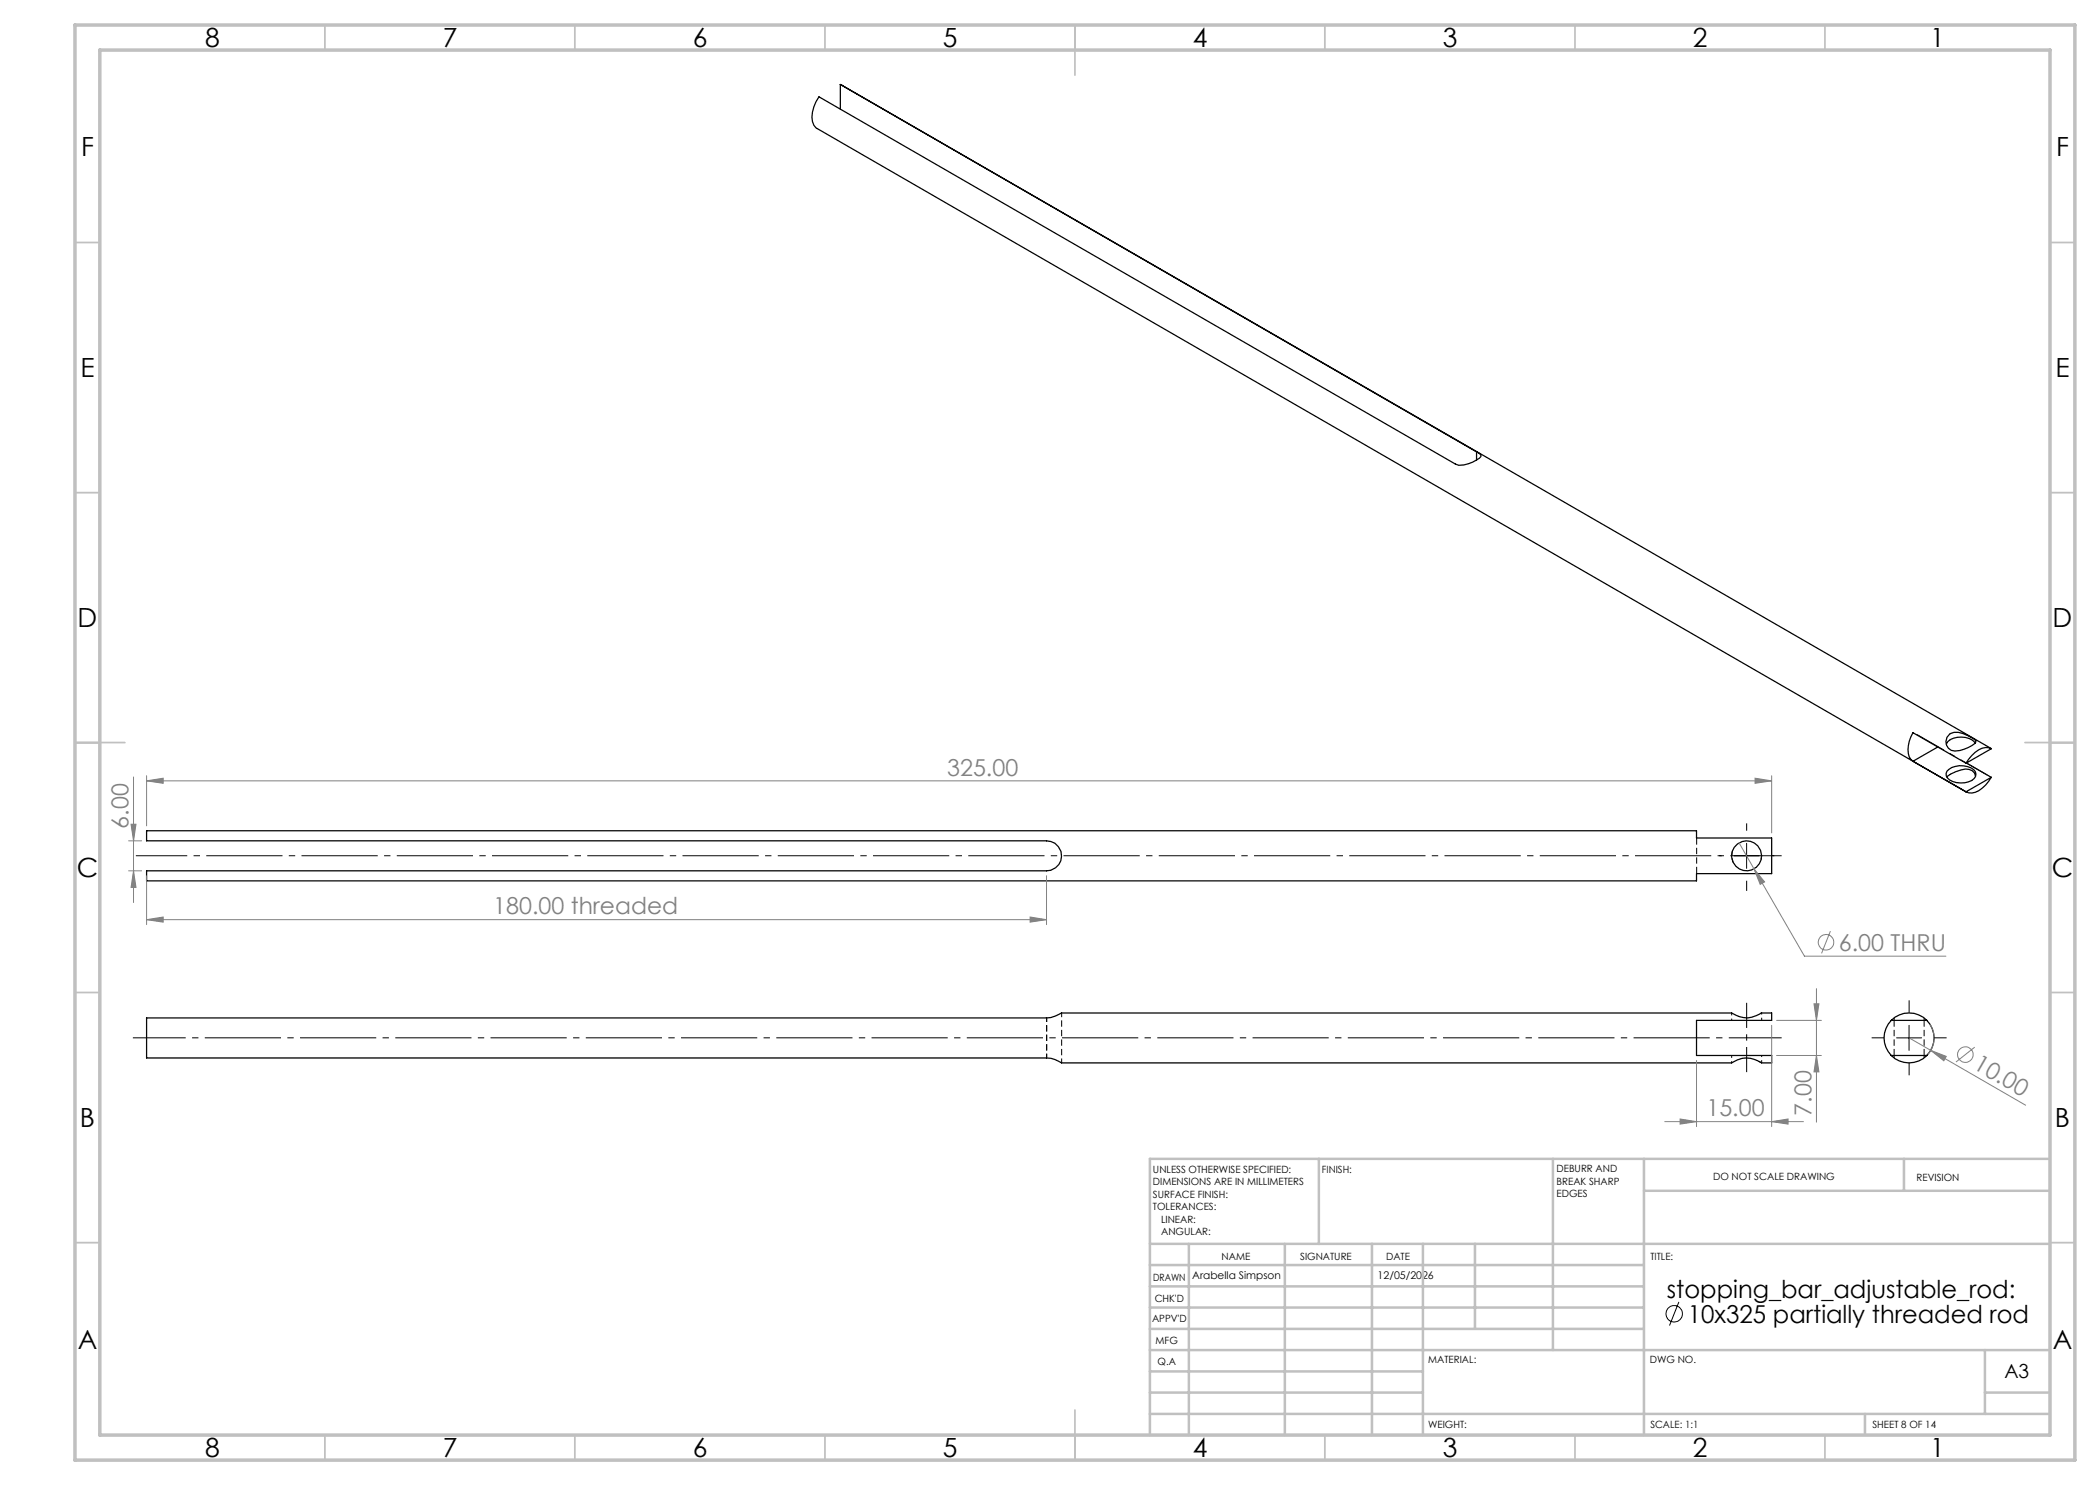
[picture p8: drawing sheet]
<svg xmlns="http://www.w3.org/2000/svg" width="420mm" height="297mm" viewBox="0 0 420 297" stroke-linecap="round" stroke-linejoin="round" font-family="sans-serif">
<path d="M352.1 202.7l.2-.1M378.8 211.1v-7M378.8 203.5v.6M378.8 211.1v.5M384.8 211.1v-7M384.8 204.1v-.5M384.8 211.6v-.5" fill="none" stroke="#000" stroke-width=".2" stroke-dasharray="1.3 .6" stroke-linecap="butt"/>
<path d="M352.3 212.6l-.6-.4" fill="none" stroke="#000" stroke-width=".2" stroke-dasharray="1.3 .6" stroke-dashoffset=".3" stroke-linecap="butt"/>
<path d="M346.5 170.2a3 3 0 0 0 .1 2.3M352.2 171.9l.1-.8M209.3 211.6v-8M212.3 212.6v-10" fill="none" stroke="#000" stroke-width=".2" stroke-dasharray="1.3 .6" stroke-dashoffset=".4" stroke-linecap="butt"/>
<path d="M346.3 211.1v1.5M352.3 212.6v-1.5" fill="none" stroke="#000" stroke-width=".2" stroke-dasharray="1.3 .6" stroke-dashoffset=".7" stroke-linecap="butt"/>
<path d="M346.3 202.6v1.5M352.3 204.1v-1.5" fill="none" stroke="#000" stroke-width=".2" stroke-dasharray="1.3 .6" stroke-dashoffset=".8" stroke-linecap="butt"/>
<g fill="none" stroke="#000" stroke-width=".25">
<path d="M168.1 16.9l230.2 132.8M168.1 16.9l127.2 73.5M168.1 16.9v4.9M295.3 90.4l.9 .6v.3a6.5 6.5 0 0 1-4.5 1.8l-.6-.3-127.3-73.4a5.9 5.9 0 0 0-1 5.6l.4 .6 230 132.8M295.3 90.4v1.6M382.6 152.3a3.5 3.5 0 0 1-.8-4l.8-1.8 10.6 6.1M382.6 152.3l10.6 6.1M387.6 149.4l-5 2.9M389.4 154.2a4.1 4.1 0 0 1 5.7 .1 1.33 1.33 0 0 1-.8 1.8 4.4 4.4 0 0 1-4.8-.5l-.2-.4-.1-.5zM389.9 146.8a2.71 2.71 0 0 1 2.7-.1l1 .4a2.27 2.27 0 0 1 1.6 1.3 5.7 5.7 0 0 1-5 1.7 1.93 1.93 0 0 1-.3-3.3zM393.3 152.6l5 2.9M394.4 151.1a3.3 3.3 0 0 1 3.9-1.3l-5.1 2.8z"/>
<path d="M395 148.6a4 4 0 0 0-5.4-.3l-.3 .5M395.1 155.2a1.7 1.7 0 0 0-2-1.4l-1.9 .5-1 .5-.8 .6M398.3 155.5a5.9 5.9 0 0 1-3.9 3.1l-1.2-.2M398.3 155.5l-5.1 2.9M29.3 166.2h310v1.4h15v7.1h-15v1.5h-310v-2h180a3 3 0 0 0 3-3 3 3 0 0 0-3-3h-180zM29.3 203.6h180a6.4 6.4 0 0 0 3-1h134a5 5 0 0 0 6 0h2v1.5h-15v7h15v1.5a4.6 4.6 0 0 1-3.5-.7 4.8 4.8 0 0 0-4.5 .7l-134.1-.1a5.5 5.5 0 0 0-2.9-.9h-180zM378.2 204.1a5 5 0 0 1 7.2 0M378.2 211.1a5 5 0 0 0 7.2 0M378.2 204.1a5 5 0 0 0 0 7M378.2 204.1h7.2M378.2 211.1h7.2M385.4 204.1a5 5 0 0 1 0 7"/>
<circle cx="349.3" cy="171.2" r="3"/>
</g>
<path d="M339.3 167.6v7.1" fill="none" stroke="#000" stroke-width=".2" stroke-dasharray="1.3 .6" stroke-dashoffset="-.1" stroke-linecap="butt"/>
<g fill="none" stroke="#808080" stroke-width=".2">
<path d="M26.7 155.4v25.1M29.3 156.2l3.3-.6v1.1zM29.3 155.1v10.1M29.3 156.2h325M351 155.6l3.3 .6-3.3 .5zM354.3 155.1v11.5M25.7 168.2h2.6M25.7 174.2h2.6M26.2 164.8h1l-.5 3.4zM26.7 174.2l.5 3.3h-1zM29.3 175.2v9.7M209.3 175.2v9.7"/>
<path d="M347.8 168.6l13.1 22.6h28.3M350.8 173.8l2.1 2.6-.9 .5zM29.3 183.9l3.3-.5v1zM29.3 183.9h180M206 183.4l3.3 .5-3.3 .5zM363.3 197.7v26.7M366.1 186.2l-1.8 4.5M339.3 212.1v13.2M354.3 205.1v20.2M355.3 204.1h9M355.3 211.1h9M362.8 200.8h1l-.5 3.3z"/>
<path d="M363.3 211.1l.5 3.3h-1zM381.8 207.6l23.3 13.4M386 204.9a5 5 0 0 1-.4 6M386.2 210.1l3.1 1.2-.5 .9zM394.9 209.4l-3.7 3M333 224.3h27.7M336 223.8l3.3 .5-3.3 .5zM354.3 224.3l3.3-.5v1z"/>
<circle cx="365.2" cy="188.5" r="1.56"/>
<circle cx="393.1" cy="210.9" r="1.56"/>
</g>
<g fill="none" stroke="#000" stroke-width=".2">
<path d="M346.8 171.2h5M349.3 168.7v5M379.3 207.6h5M381.8 205.1v5M335.8 260.4l-1.9 4.7"/>
<circle cx="334.8" cy="262.8" r="1.65"/>
</g>
<path d="M26.6 207.6h329.7" fill="none" stroke="#000" stroke-width=".2" stroke-dasharray="15.2 1.3 1.3 1.3" stroke-dashoffset="4.7" stroke-linecap="butt"/>
<path d="M349.3 214.4v-13.8" fill="none" stroke="#000" stroke-width=".2" stroke-dasharray="15.2 1.3 1.3 1.3" stroke-dashoffset="10.2" stroke-linecap="butt"/>
<path d="M344.3 171.1h-.5M349.3 166.1v-1.4M349.3 176.1v2.1M354.3 171.1h.6M376.8 207.6h-2.5M381.8 202.6v-2.5M381.8 212.6v2.5M386.8 207.6h2.5" fill="none" stroke="#000" stroke-width=".2" stroke-dasharray="15.2 1.3 1.3 1.3" stroke-linecap="butt"/>
<path d="M27.2 171.1h329.1" fill="none" stroke="#000" stroke-width=".2" stroke-dasharray="15.2 1.3 1.3 1.3" stroke-dashoffset="5" stroke-linecap="butt"/>
<path d="M383.4 146.9l14.1 8.1" fill="none" stroke="#000" stroke-width=".2" stroke-dasharray="15.2 1.3 1.3 1.3" stroke-dashoffset="9" stroke-linecap="butt"/>
<g fill="none" stroke="#c0c0c0" stroke-width=".35">
<path d="M65 5v5M115 5v5M165 5v5M215 5v10M265 5v5M315 5v5M365 5v5M15 48.5h5M410 48.5h5M15 98.5h5M410 98.5h5M15 148.5h10"/>
<path d="M405 148.5h10M15 198.5h5M410 198.5h5M15 248.5h5M410 248.5h5M65 287v5M115 287v5M165 287v5M215 282v10M265 287v5M315 287v5M365 287v5"/>
</g>
<g fill="none" stroke="#c0c0c0" stroke-width=".5">
<path d="M263.8 231.8v17M310.6 231.8v38.2M328.8 231.8v55.2M328.8 238.2h81.2M380.8 231.8v6.4M410 231.8h-180v55.2M230 248.8h180M230 257.3h98.8M230 253h98.8M237.8 248.8v38.2M257 248.8v38.2M274.4 248.8v38.2"/>
<path d="M284.6 248.8v38.2M295 248.8v17M230 265.8h98.8M230 261.5h98.8M230 278.5h54.6M230 274.3h54.6M230 270h180M397 278.5h13M397 270v12.8M230 282.8h180M373 282.8v4.2"/>
</g>
<path d="M15 5h400v287h-400zM20 10h390v277h-390z" fill="none" stroke="#c0c0c0" stroke-width=".7"/>
<g fill="#808080">
<path d="M350.8 173.8l2.1 2.6-.9 .5z"/>
<path d="M386.2 210.1l3.1 1.2-.5 .9z"/>
<path d="M206 183.4l3.3 .5-3.3 .5zM29.3 183.9l3.3-.5v1z"/>
<path d="M336 223.8l3.3 .5-3.3 .5zM354.3 224.3l3.3-.5v1z"/>
<path d="M26.2 164.8h1l-.5 3.4zM26.7 174.2l.5 3.3h-1z"/>
<path d="M362.8 200.8h1l-.5 3.3zM363.3 211.1l.5 3.3h-1z"/>
<path d="M29.3 156.2l3.3-.6v1.1zM351 155.6l3.3 .6-3.3 .5z"/>
</g>
<g font-size="5.3">
<text x="41" y="9.5">8</text>
<text x="88.5" y="9.5">7</text>
<text x="138.5" y="9.5">6</text>
<text x="188.5" y="9.5">5</text>
<text x="238.5" y="9.5">4</text>
<text x="288.5" y="9.5">3</text>
<text x="338.5" y="9.5">2</text>
<text x="386" y="9.5">1</text>
<text x="16.2" y="31.2">F</text>
<text x="411.2" y="31.2">F</text>
<text x="16.1" y="75.5">E</text>
<text x="411.1" y="75.5">E</text>
<text x="15.5" y="125.5">D</text>
<text x="410.5" y="125.5">D</text>
<text x="15.4" y="175.5">C</text>
<text x="410.4" y="175.5">C</text>
<text x="16" y="225.5">B</text>
<text x="411" y="225.5">B</text>
<text x="15.5" y="269.7">A</text>
<text x="410.5" y="269.7">A</text>
<text x="41" y="291.5">8</text>
<text x="88.5" y="291.5">7</text>
<text x="138.5" y="291.5">6</text>
<text x="188.5" y="291.5">5</text>
<text x="238.5" y="291.5">4</text>
<text x="288.5" y="291.5">3</text>
<text x="338.5" y="291.5">2</text>
<text x="386" y="291.5">1</text>
</g>
<g font-size="4.9">
<text x="333.4" y="259.7">stopping_bar_adjustable_rod:</text>
<text x="337.6" y="264.6">10x325 partially threaded rod</text>
</g>
<g font-size="4.7" fill="#808080">
<text x="189.4" y="155.1">325.00</text>
<text x="25.7" y="165.7" transform="rotate(-90 25.7 165.7)">6.00</text>
<text x="98.6" y="182.9">180.00 threaded</text>
<text x="367.8" y="190.2">6.00 THRU</text>
<text x="394.5" y="213.7" transform="rotate(30 394.5 213.7)">10.00</text>
<text x="341.3" y="223.3">15.00</text>
<text x="362.3" y="223.1" transform="rotate(-90 362.3 223.1)">7.00</text>
</g>
<text font-size="3.9" x="400.9" y="275.5">A3</text>
<g font-size="2.1">
<text x="238.4" y="255.8">Arabella Simpson</text>
<text x="275.5" y="255.8">12/05/2026</text>
</g>
<g font-size="2">
<text x="230.6" y="234.6">UNLESS OTHERWISE SPECIFIED:</text>
<text x="230.6" y="237.1">DIMENSIONS ARE IN MILLIMETERS</text>
<text x="230.6" y="239.6">SURFACE FINISH:</text>
<text x="264.4" y="234.6">FINISH:</text>
<text x="311.3" y="234.5">DEBURR AND</text>
<text x="311.3" y="237">BREAK SHARP</text>
<text x="311.3" y="239.5">EDGES</text>
<text x="342.6" y="236">DO NOT SCALE DRAWING</text>
<text x="383.3" y="236.2">REVISION</text>
<text x="230.6" y="242.1">TOLERANCES:</text>
<text x="232.2" y="244.6">LINEAR:</text>
<text x="232.2" y="247.1">ANGULAR:</text>
<text x="244.3" y="252">NAME</text>
<text x="260" y="251.9">SIGNATURE</text>
<text x="277.2" y="251.9">DATE</text>
<text x="330.1" y="251.9">TITLE:</text>
<text x="230.6" y="256.1">DRAWN</text>
<text x="230.9" y="260.3">CHK'D</text>
<text x="230.4" y="264.4">APPV'D</text>
<text x="231.1" y="268.8">MFG</text>
<text x="231.5" y="273">Q.A</text>
<text x="285.6" y="272.5">MATERIAL:</text>
<text x="330" y="272.5">DWG NO.</text>
<text x="285.6" y="285.5">WEIGHT:</text>
<text x="330.1" y="285.6">SCALE: 1:1</text>
<text x="374.5" y="285.6">SHEET 8 OF 14</text>
</g>
</svg>
